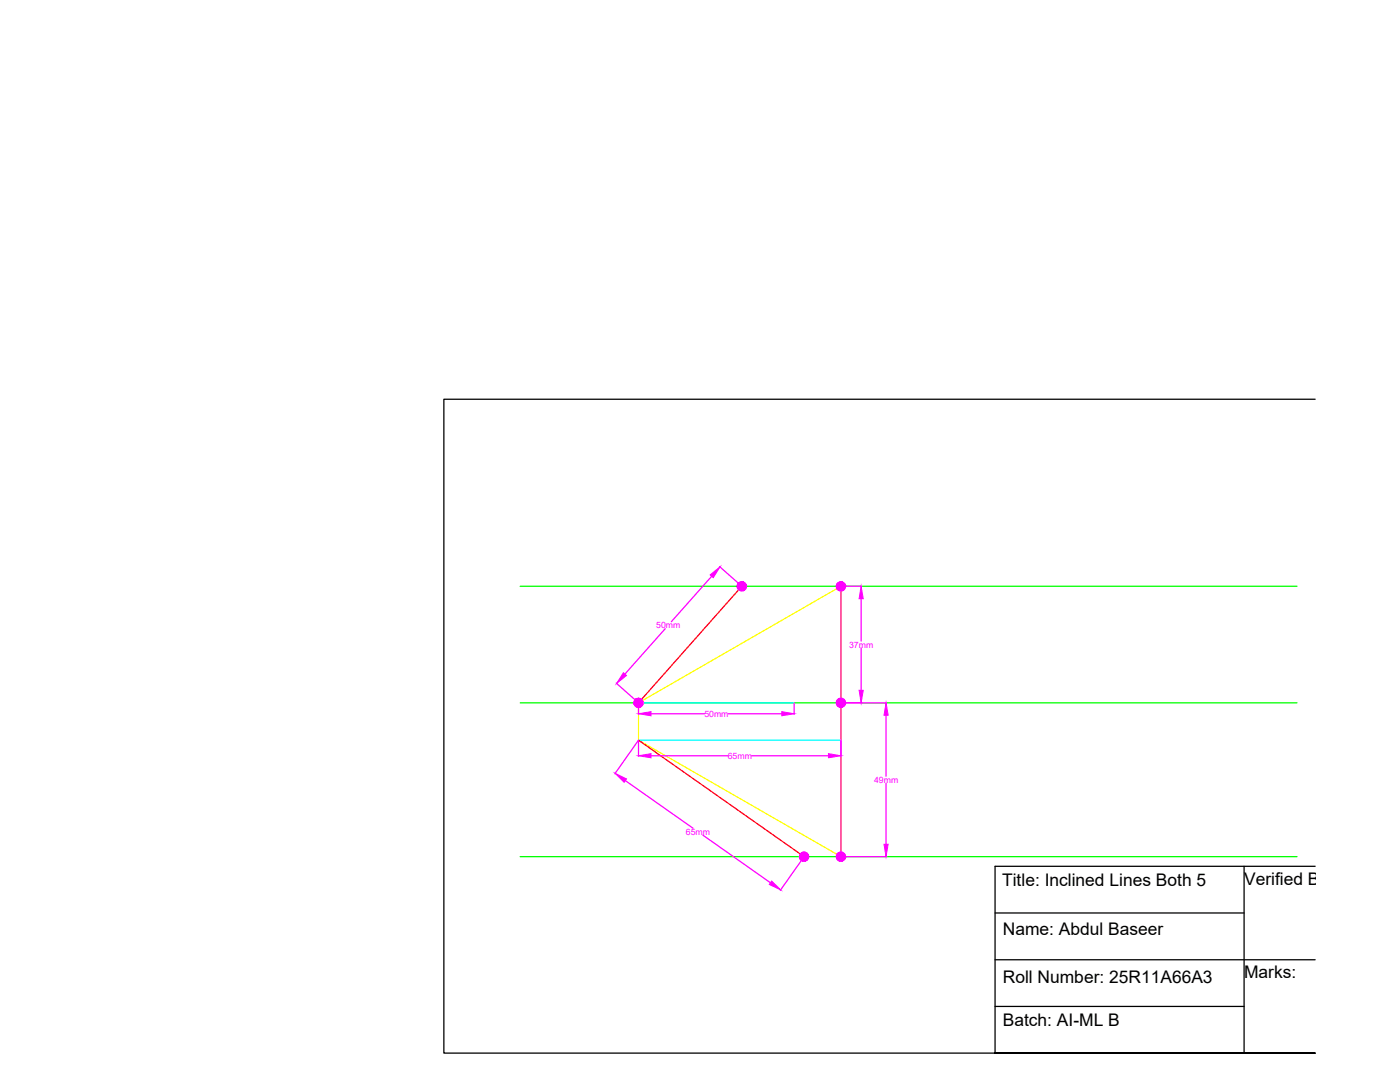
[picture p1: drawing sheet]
<svg xmlns="http://www.w3.org/2000/svg" width="279mm" height="216mm" viewBox="0 0 279 216" stroke-linecap="round" stroke-linejoin="round" font-family="sans-serif">
<!-- layer: 0 -->
<path d="M262.5 79.7h-173.9v130.4h173.9h-63.9v-37.2h63.9M248.3 172.9v37.2M198.6 182.2h49.7M198.6 191.5h63.9M198.6 200.8h49.7" fill="none" stroke="#000" stroke-width=".25"/>
<!-- layer: RefLin -->
<path d="M103.8 117h155M103.8 140.2h155M103.8 170.9h155" fill="none" stroke="#0f0" stroke-width=".25"/>
<!-- layer: ProjLin -->
<path d="M167.8 117l-40.4 23.2v7.5l40.4 23.2v-53.9v23.2" fill="none" stroke="#ff0" stroke-width=".25"/>
<!-- layer: RTFRFV -->
<path d="M127.4 140.2h31.1M127.4 147.7h40.4" fill="none" stroke="#0ff" stroke-width=".25"/>
<!-- layer: Final Lines -->
<path d="M148 117l-20.6 23.2M127.4 147.7l33.1 23.2" fill="none" stroke="#f00" stroke-width=".25"/>
<!-- layer: Points -->
<g fill="#f0f" stroke="#f0f" stroke-width=".2">
<path d="M141.7 114.7l2-1.6-1.4 2.2z"/>
<path d="M124.4 134.2l.6 .6-1.9 1.6z"/>
<path d="M122.8 154.3l2.2 1.1-.4 .7z"/>
<path d="M154 175.8l1.8 1.8-2.3-1.1z"/>
<path d="M127.4 150.8l2.5-.4v.8z"/>
<path d="M165.3 150.4l2.5 .4-2.5 .4z"/>
<path d="M127.4 142.4l2.5-.4v.8z"/>
<path d="M156 142l2.5 .4-2.5 .4z"/>
<path d="M171.9 117l.4 2.5h-.8z"/>
<path d="M171.5 137.7h.8l-.4 2.5z"/>
<path d="M176.8 140.2l.4 2.5h-.8z"/>
<path d="M176.4 168.5h.8l-.4 2.4z"/>
<path d="M127.4 140.2h1l-.1-.3zM127.4 140.2l.8-.5 .1 .2zM128 139.5l-.6 .7 .8-.5z"/>
<path d="M127.7 139.4l-.3 .8 .6-.7zM127.4 139.3l.3 .1-.3 .8zM127.1 139.4l.3 .8v-.9z"/>
<path d="M126.9 139.5l.5 .7-.3-.8zM126.9 139.5l.5 .7-.7-.5zM126.7 139.7l-.2 .2 .9 .3z"/>
<path d="M126.5 139.9v.3h.9zM126.5 140.2h.9l-.9 .3zM126.5 140.5l.2 .3 .7-.6z"/>
<path d="M126.7 140.8l.2 .2 .5-.8zM127.4 140.2l-.3 .9-.2-.1zM127.4 140.2l-.3 .9 .3 .1z"/>
<path d="M127.4 140.2v1l.3-.1zM127.4 140.2l.6 .8-.3 .1zM127.4 140.2l.6 .8 .2-.2z"/>
<path d="M127.4 140.2l.8 .6 .1-.3zM127.4 140.2h1l-.1 .3z"/>
<path d="M148 117h1l-.1-.3zM148 117l.8-.5 .1 .2zM148.6 116.2l-.6 .8 .8-.5z"/>
<path d="M148.3 116.1l-.3 .9 .6-.8zM148 116l.3 .1-.3 .9zM147.7 116.1l.3 .9v-1z"/>
<path d="M147.5 116.2l.5 .8-.3-.9zM147.5 116.2l.5 .8-.7-.5zM147.3 116.5l-.1 .2 .8 .3z"/>
<path d="M147.2 116.7l-.1 .3h.9zM147.1 117h.9l-.8 .3zM147.2 117.3l.1 .2 .7-.5z"/>
<path d="M147.3 117.5l.2 .2 .5-.7zM148 117l-.3 .9-.2-.2zM148 117l-.3 .9h.3z"/>
<path d="M148 117v.9h.3zM148 117l.6 .7-.3 .2zM148 117l.6 .7 .2-.2z"/>
<path d="M148 117l.8 .5 .1-.2zM148 117h1l-.1 .3z"/>
<path d="M167.8 117h1l-.1-.3zM167.8 117l.8-.5 .1 .2zM168.4 116.2l-.6 .8 .8-.5z"/>
<path d="M168.1 116.1l-.3 .9 .6-.8zM167.8 116l.3 .1-.3 .9zM167.5 116.1l.3 .9v-1z"/>
<path d="M167.3 116.2l.5 .8-.3-.9zM167.3 116.2l.5 .8-.7-.5zM167.1 116.5l-.2 .2 .9 .3z"/>
<path d="M166.9 116.7v.3h.9zM166.9 117h.9l-.9 .3zM166.9 117.3l.2 .2 .7-.5z"/>
<path d="M167.1 117.5l.2 .2 .5-.7zM167.8 117l-.3 .9-.2-.2zM167.8 117l-.3 .9h.3z"/>
<path d="M167.8 117v.9h.3zM167.8 117l.6 .7-.3 .2zM167.8 117l.6 .7 .2-.2z"/>
<path d="M167.8 117l.8 .5 .1-.2zM167.8 117h1l-.1 .3z"/>
<path d="M167.8 140.2h1l-.1-.3zM167.8 140.2l.8-.5 .1 .2zM168.4 139.5l-.6 .7 .8-.5z"/>
<path d="M168.1 139.4l-.3 .8 .6-.7zM167.8 139.3l.3 .1-.3 .8zM167.5 139.4l.3 .8v-.9z"/>
<path d="M167.3 139.5l.5 .7-.3-.8zM167.3 139.5l.5 .7-.7-.5zM167.1 139.7l-.2 .2 .9 .3z"/>
<path d="M166.9 139.9v.3h.9zM166.9 140.2h.9l-.9 .3zM166.9 140.5l.2 .3 .7-.6z"/>
<path d="M167.1 140.8l.2 .2 .5-.8zM167.8 140.2l-.3 .9-.2-.1zM167.8 140.2l-.3 .9 .3 .1z"/>
<path d="M167.8 140.2v1l.3-.1zM167.8 140.2l.6 .8-.3 .1zM167.8 140.2l.6 .8 .2-.2z"/>
<path d="M167.8 140.2l.8 .6 .1-.3zM167.8 140.2h1l-.1 .3z"/>
<path d="M167.8 170.9h1l-.1-.2zM167.8 170.9l.8-.5 .1 .3zM168.4 170.2l-.6 .7 .8-.5z"/>
<path d="M168.1 170.1l-.3 .8 .6-.7zM167.8 170l.3 .1-.3 .8zM167.5 170.1l.3 .8v-.9z"/>
<path d="M167.3 170.2l.5 .7-.3-.8zM167.3 170.2l.5 .7-.7-.5zM167.1 170.4l-.2 .3 .9 .2z"/>
<path d="M166.9 170.7v.2h.9zM166.9 170.9h.9l-.9 .3zM166.9 171.2l.2 .3 .7-.6z"/>
<path d="M167.1 171.5l.2 .2 .5-.8zM167.8 170.9l-.3 .9-.2-.1zM167.8 170.9l-.3 .9 .3 .1z"/>
<path d="M167.8 170.9v1l.3-.1zM167.8 170.9l.6 .8-.3 .1zM167.8 170.9l.6 .8 .2-.2z"/>
<path d="M167.8 170.9l.8 .6 .1-.3zM167.8 170.9h1l-.1 .3z"/>
<path d="M160.5 170.9h.9v-.2zM160.5 170.9l.7-.5 .2 .3zM161 170.2l-.5 .7 .7-.5z"/>
<path d="M160.7 170.1l-.2 .8 .5-.7zM160.5 170l.2 .1-.2 .8zM160.2 170.1l.3 .8v-.9z"/>
<path d="M159.9 170.2l.6 .7-.3-.8zM159.9 170.2l.6 .7-.8-.5zM159.7 170.4l-.1 .3 .9 .2z"/>
<path d="M159.6 170.7l-.1 .2h1zM159.5 170.9h1l-.9 .3zM159.6 171.2l.1 .3 .8-.6z"/>
<path d="M159.7 171.5l.2 .2 .6-.8zM160.5 170.9l-.3 .9-.3-.1zM160.5 170.9l-.3 .9 .3 .1z"/>
<path d="M160.5 170.9v1l.2-.1zM160.5 170.9l.5 .8-.3 .1zM160.5 170.9l.5 .8 .2-.2z"/>
<path d="M160.5 170.9l.7 .6 .2-.3zM160.5 170.9h.9v.3z"/>
</g>
<g fill="none" stroke="#f0f" stroke-width=".25">
<path d="M142 115l-8 9.1M143.6 113l4.4 4M171.9 119.5v8.4M172 117h-4.2v53.9h9.2M123 136.3l4.4 3.9M132.8 125.4l-8.1 9.1M171.9 129.3v8.4M124.8 155.8l13.5 9.5M127.4 150.9v-3.2l-4.7 6.7M127.4 140.3v2.2M129.9 150.8h15.3M129.9 142.4h10.7"/>
<path d="M145.4 142.4h10.6M150 150.8h15.3M158.5 140.3v2.2M167.8 147.7v3.2M167.9 140.2h9.1M176.8 142.7v12.2M176.8 156.3v12.2M140.3 166.6l13.5 9.5M160.4 171l-4.7 6.7"/>
</g>
<g font-size="3.5">
<text x="200" y="176.8">Title: Inclined Lines Both 5</text>
<text x="248.3" y="176.5">Verified By:</text>
<text x="200.1" y="186.5">Name: Abdul Baseer</text>
<text x="200.1" y="196.1">Roll Number: 25R11A66A3</text>
<text x="248.3" y="195.2">Marks:</text>
<text x="200.1" y="204.8">Batch: AI-ML B</text>
</g>
<g font-size="1.7" fill="#f0f">
<text x="131" y="125.4">50mm</text>
<text x="169.5" y="129.2">37mm</text>
<text x="140.6" y="143">50mm</text>
<text x="145.2" y="151.4">65mm</text>
<text x="174.5" y="156.2">49mm</text>
<text x="136.9" y="166.6">65mm</text>
</g>
</svg>
